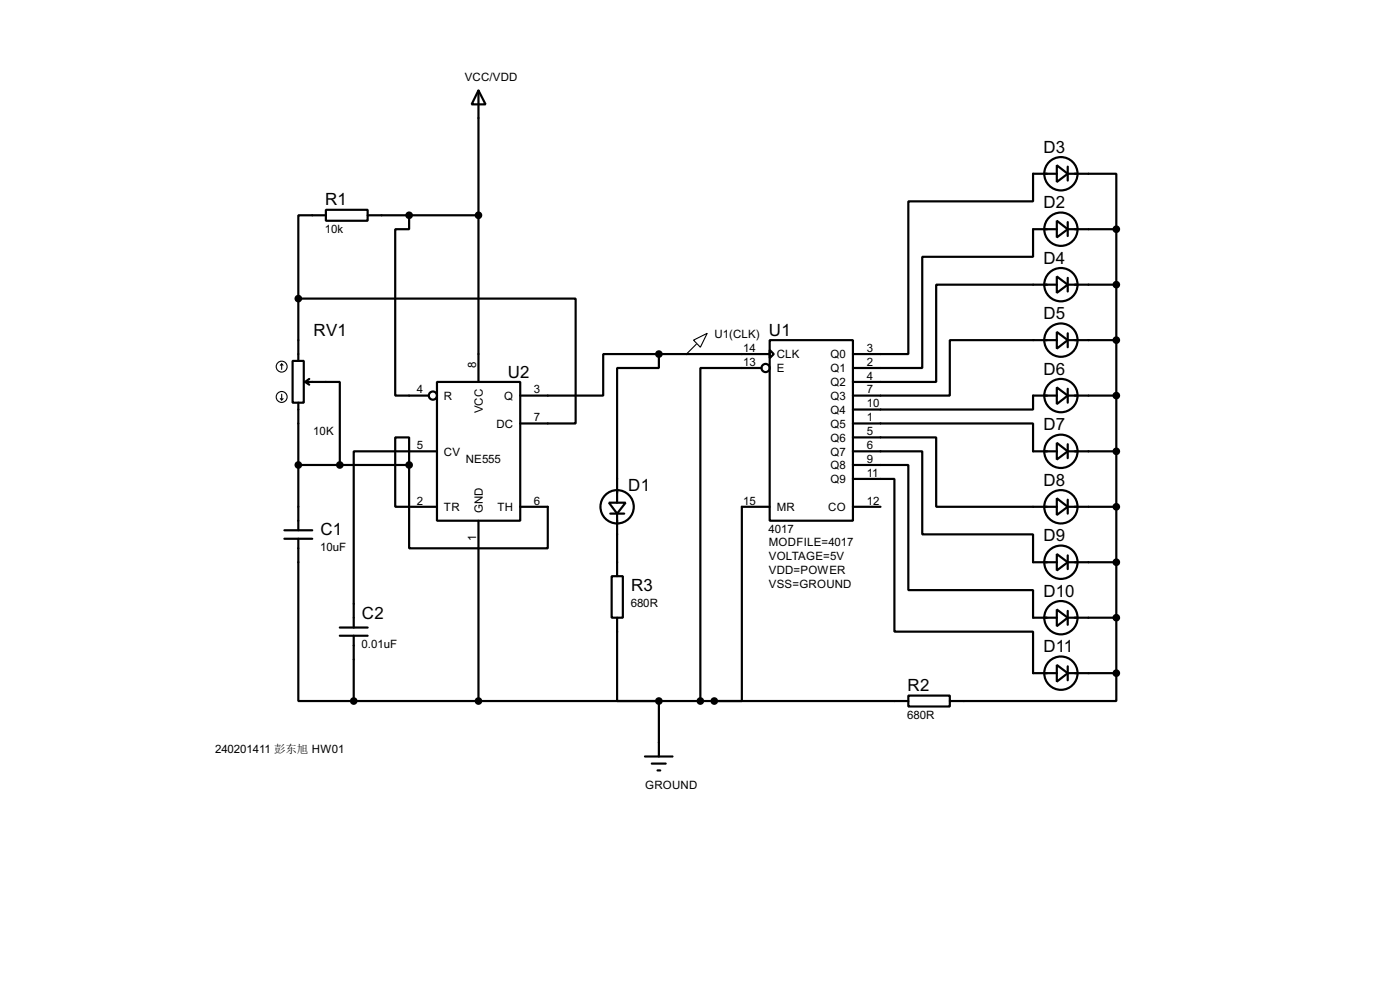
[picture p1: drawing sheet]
<svg xmlns="http://www.w3.org/2000/svg" width="256mm" height="180mm" viewBox="0 0 256 180" stroke-linecap="round" stroke-linejoin="round" font-family="sans-serif">
<g fill="none" stroke="#000" stroke-width=".4">
<path d="M87.7 16.6l1.3 2.5h-2.6zM87.7 16.6v53.3M59.7 38.4h7.7v2h-7.7zM59.7 39.4h-5v15.3M67.4 39.4h20.3M75 39.4v2.6h-2.6v30.4h6.1M193.6 30.3l2 1.5-2 1.5zM193.6 31.8h-4.3v5.1h-22.9v27.9h-10.1M195.6 31.8h8.9v10.2M195.6 30.5v2.6M54.7 54.7h50.8v22.8h-10.2M54.7 54.7v11.4"/>
<path d="M193.6 40.4l2 1.6-2 1.5zM193.6 50.6l2 1.5-2 1.5zM193.6 42h-4.3v5h-20.3v20.4h-12.7M193.6 52.1h-22.1v17.8h-15.2M195.6 52.1h8.9M195.6 42h8.9M195.6 40.7v2.5M195.6 50.9v2.5M204.5 42v81.2M53.6 66.1h2.1v7.6h-2.1zM54.7 73.7v23.4M55.9 69.9h6.4v15.2"/>
<path d="M55.9 69.9l.8 .5M56.7 69.4l-.8 .5M80.1 69.9h15.2v25.4h-15.2zM120.7 64.8h-10.2v7.6h-15.2M120.7 64.8v2.6h-7.6v24.6M120.7 64.8h20.3M139.5 67.4h-11.2v60.9M141 62.3h15.3v33h-15.3zM141 64.1l.8 .7-.8 .8zM156.3 77.5h33v5.1h4.3M193.6 60.8l2 1.5-2 1.5zM193.6 70.9l2 1.5-2 1.6z"/>
<path d="M193.6 62.3h-19.6v10.1h-17.7M193.6 72.4h-4.3v2.6h-33M195.6 72.4h8.9M195.6 62.3h8.9M195.6 61v2.6M195.6 71.2v2.5M52.1 98.6h5.1M52.1 97.1h5.1M54.7 98.6v29.7h10.1M54.7 85.1h20.3M75 85.1v15.3h25.4v-7.6h-5.1M75 85.1v-5h-2.6v12.7h7.7"/>
<path d="M80.1 82.6h-15.3v32.3M87.7 95.3v33M111.6 92h3l-1.5 2zM111.8 94h2.6M113.1 94v11.5M141 92.8h-5.1v35.5h-5M156.3 80.1h15.2v12.7h22.1M156.3 82.6h12.7v15.2h20.3v5.1h4.3M156.3 85.1h10.1v22.9h22.9v5.1h4.3M156.3 87.7h7.6v27.9h25.4v7.6h4.3M156.3 92.8h5M193.6 81.1l2 1.5-2 1.5z"/>
<path d="M193.6 91.2l2 1.6-2 1.5zM195.6 92.8h8.9M195.6 82.6h8.9M195.6 81.3v2.6M195.6 91.5v2.5M62.3 116.4h5.1M62.3 114.9h5.1M64.8 116.4v11.9M112.1 105.5h2v7.6h-2zM113.1 113.1v15.2h7.6v10.2M193.6 101.4l2 1.5-2 1.5zM193.6 111.6l2 1.5-2 1.5z"/>
<path d="M195.6 113.1h8.9M195.6 102.9h8.9M195.6 101.7v2.5M195.6 111.8v2.6M64.8 128.3h101.6M118.2 138.5h5M119.4 139.8h2.6M166.4 127.3h7.6v2h-7.6zM193.6 121.7l2 1.5-2 1.6zM195.6 123.2h8.9M195.6 122v2.5M204.5 123.2v5.1h-30.5"/>
<path d="M120.5 141h.5"/>
<circle cx="194.3" cy="31.8" r="3.1"/>
<circle cx="194.3" cy="42" r="3.1"/>
<circle cx="194.3" cy="52.1" r="3.1"/>
<circle cx="79.3" cy="72.4" r=".75"/>
<circle cx="140.2" cy="67.4" r=".75"/>
<circle cx="194.3" cy="62.3" r="3.1"/>
<circle cx="194.3" cy="72.4" r="3.1"/>
<circle cx="113" cy="92.8" r="3.1"/>
<circle cx="194.3" cy="82.6" r="3.1"/>
<circle cx="194.3" cy="92.8" r="3.1"/>
<circle cx="194.3" cy="113.1" r="3.1"/>
<circle cx="194.3" cy="102.9" r="3.1"/>
<circle cx="194.3" cy="123.2" r="3.1"/>
</g>
<g fill="none" stroke="#000" stroke-width=".2">
<path d="M51.4 73l.2 .2M51.6 66.6l-.2 .3M51.6 66.6l.3 .3M51.6 66.6v1M51.6 72.2v1M51.9 73l-.3 .2M127.1 62.3l2.5-1.3-1.3 2.6zM127.6 63l-1.8 1.8"/>
<circle cx="51.6" cy="67.1" r="1"/>
<circle cx="51.6" cy="72.7" r="1"/>
</g>
<g fill="#000" stroke="#000" stroke-width=".4">
<circle cx="74.9" cy="39.4" r=".5"/>
<circle cx="87.6" cy="39.4" r=".5"/>
<circle cx="54.6" cy="54.7" r=".5"/>
<circle cx="204.5" cy="52.1" r=".5"/>
<circle cx="204.5" cy="42" r=".5"/>
<circle cx="120.7" cy="64.8" r=".5"/>
<circle cx="204.5" cy="62.3" r=".5"/>
<circle cx="204.5" cy="72.4" r=".5"/>
<circle cx="54.6" cy="85.1" r=".5"/>
<circle cx="62.2" cy="85.1" r=".5"/>
<circle cx="74.9" cy="85.1" r=".5"/>
<circle cx="204.5" cy="82.6" r=".5"/>
<circle cx="204.5" cy="92.8" r=".5"/>
<circle cx="204.5" cy="113.1" r=".5"/>
<circle cx="204.5" cy="102.9" r=".5"/>
<circle cx="64.8" cy="128.3" r=".5"/>
<circle cx="87.6" cy="128.3" r=".5"/>
<circle cx="120.7" cy="128.3" r=".5"/>
<circle cx="128.3" cy="128.3" r=".5"/>
<circle cx="130.8" cy="128.3" r=".5"/>
<circle cx="204.5" cy="123.2" r=".5"/>
</g>
<g font-size="3.5">
<text x="191.2" y="27.9">D3</text>
<text x="59.6" y="37.6">R1</text>
<text x="191.2" y="38.1">D2</text>
<text x="191.2" y="48.3">D4</text>
<text x="191.2" y="58.4">D5</text>
<text x="57.5" y="61.4">RV1</text>
<text x="140.9" y="61.4">U1</text>
<text x="93" y="69.1">U2</text>
<text x="191.2" y="68.6">D6</text>
<text x="191.2" y="78.8">D7</text>
<text x="115.1" y="89.9">D1</text>
<text x="191.2" y="88.9">D8</text>
<text x="58.7" y="98">C1</text>
<text x="191.2" y="99.1">D9</text>
<text x="66.3" y="113.2">C2</text>
<text x="115.6" y="108.2">R3</text>
<text x="191.2" y="109.2">D10</text>
<text x="191.2" y="119.4">D11</text>
<text x="166.3" y="126.5">R2</text>
</g>
<g font-size="2.4">
<text x="85.1" y="14.8">VCC/VDD</text>
<text x="59.5" y="42.6">10k</text>
<text x="130.9" y="61.8">U1(CLK)</text>
<text x="136.2" y="64.4">14</text>
<text x="142.3" y="65.6">CLK</text>
<text x="152.1" y="65.6">Q0</text>
<text x="158.8" y="64.4">3</text>
<text x="76.4" y="72">4</text>
<text x="87.3" y="67.4" transform="rotate(-90 87.3 67.4)">8</text>
<text x="97.8" y="72">3</text>
<text x="136.2" y="67">13</text>
<text x="142.3" y="68.1">E</text>
<text x="152.1" y="68.1">Q1</text>
<text x="152.1" y="70.7">Q2</text>
<text x="158.8" y="67">2</text>
<text x="158.8" y="69.5">4</text>
<text x="158.8" y="72">7</text>
<text x="81.3" y="73.2">R</text>
<text x="88.5" y="75.7" transform="rotate(-90 88.5 75.7)">VCC</text>
<text x="92.3" y="73.2">Q</text>
<text x="97.8" y="77.1">7</text>
<text x="152.1" y="73.2">Q3</text>
<text x="152.1" y="75.8">Q4</text>
<text x="158.8" y="74.6">10</text>
<text x="158.8" y="77.1">1</text>
<text x="57.4" y="79.7">10K</text>
<text x="76.4" y="82.2">5</text>
<text x="81.3" y="83.4">CV</text>
<text x="90.9" y="78.3">DC</text>
<text x="152.1" y="78.3">Q5</text>
<text x="152.1" y="80.8">Q6</text>
<text x="152.1" y="83.4">Q7</text>
<text x="158.8" y="79.7">5</text>
<text x="158.8" y="82.2">6</text>
<text x="85.3" y="84.8">NE555</text>
<text x="152.1" y="85.9">Q8</text>
<text x="152.1" y="88.5">Q9</text>
<text x="158.8" y="84.7">9</text>
<text x="158.8" y="87.3">11</text>
<text x="76.4" y="92.4">2</text>
<text x="81.3" y="93.6">TR</text>
<text x="88.5" y="94" transform="rotate(-90 88.5 94)">GND</text>
<text x="91.1" y="93.6">TH</text>
<text x="97.8" y="92.4">6</text>
<text x="136.2" y="92.4">15</text>
<text x="142.3" y="93.6">MR</text>
<text x="151.7" y="93.6">CO</text>
<text x="158.8" y="92.4">12</text>
<text x="58.7" y="100.9">10uF</text>
<text x="87.2" y="99" transform="rotate(-90 87.2 99)">1</text>
<text x="140.8" y="97.5">4017</text>
<text x="140.8" y="100">MODFILE=4017</text>
<text x="140.8" y="102.6">VOLTAGE=5V</text>
<text x="140.8" y="105.1">VDD=POWER</text>
<text x="140.8" y="107.7">VSS=GROUND</text>
<text x="115.6" y="111.1">680R</text>
<text x="66.3" y="118.7">0.01uF</text>
<text x="166.2" y="131.5">680R</text>
<text x="39.4" y="137.9">240201411 彭东旭 HW01</text>
<text x="118.2" y="144.4">GROUND</text>
</g>
</svg>
